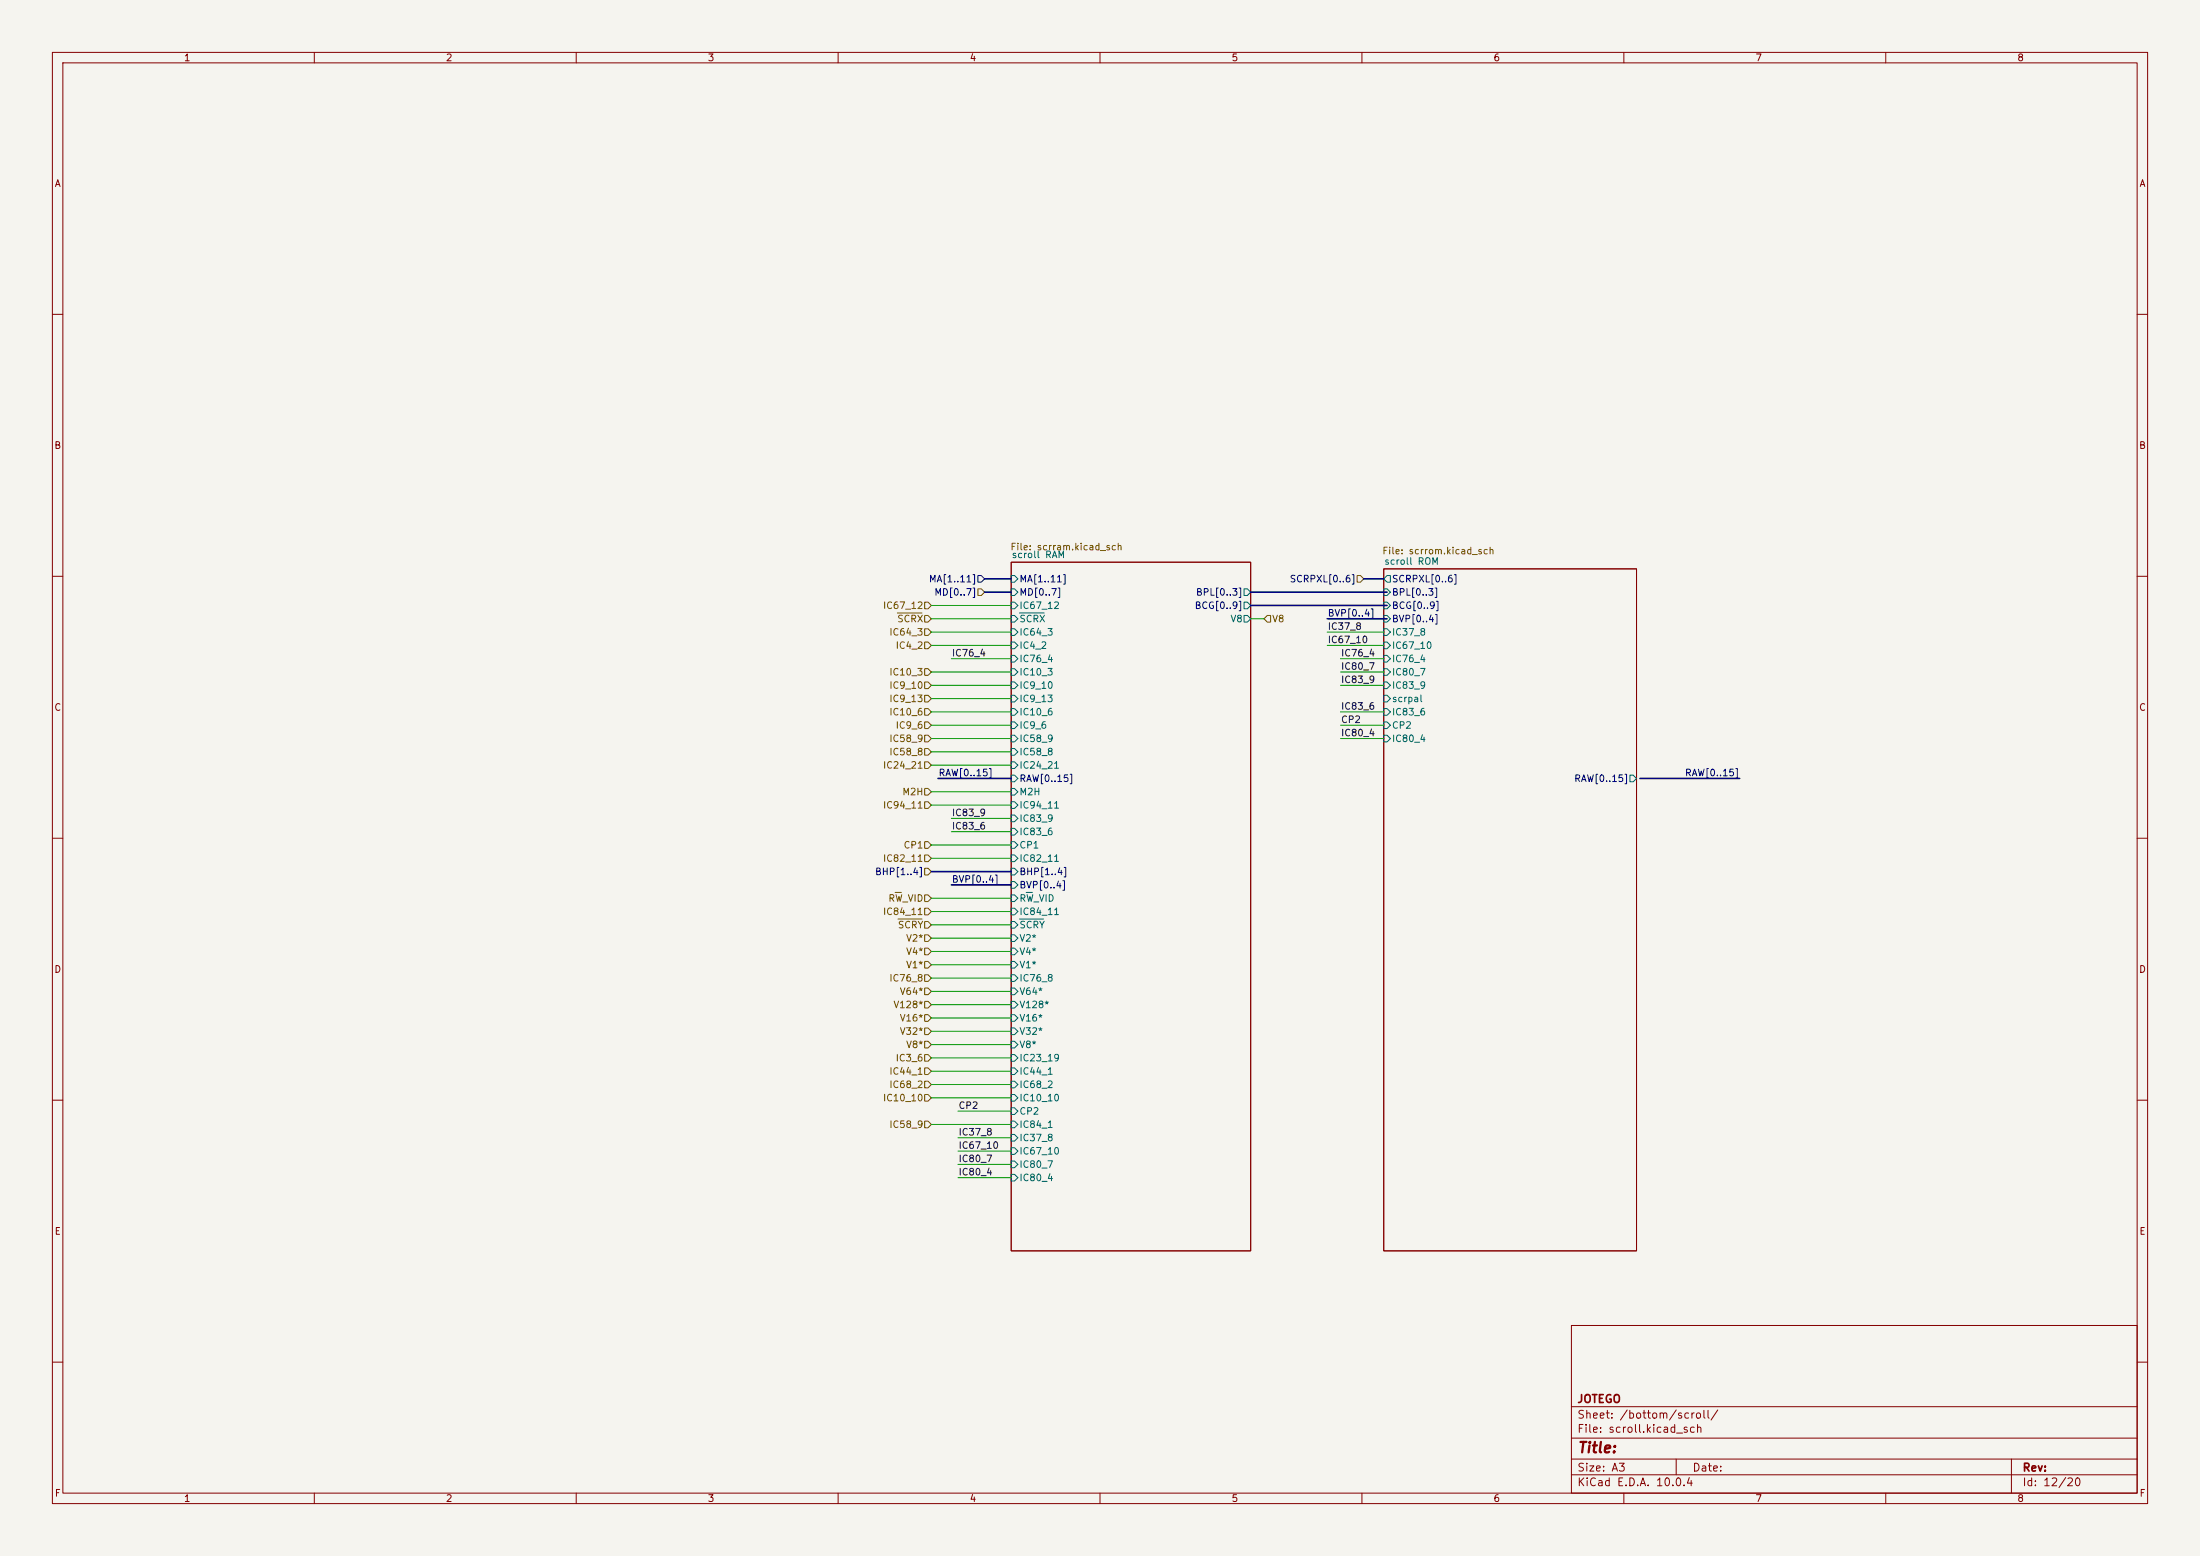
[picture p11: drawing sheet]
<svg xmlns="http://www.w3.org/2000/svg" width="420mm" height="297mm" viewBox="0 0 420 297" stroke-linecap="round" stroke-linejoin="round" font-family="sans-serif">
<path d="M0 0h420v297h-420z" fill="#f5f4ef" stroke="#f5f4ef" stroke-width=".19"/>
<g fill="none" stroke="#840000" stroke-width=".19">
<path d="M10 10h400v277h-400zM12 12h396v273h-396zM60 10v2M110 10v2M160 10v2M210 10v2M260 10v2M310 10v2M360 10v2M10 60h2M408 60h2M10 110h2"/>
<path d="M193 107.3h45.8v131.5h-45.8zM264.2 108.6h48.2v130.2h-48.2zM408 110h2M10 160h2M408 160h2M10 210h2M408 210h2M300 253h108v32h-108zM10 260h2M300 278.5h108M300 274.5h108M300 268.5h108"/>
<path d="M320 278.5v3M384 278.5v6.5M408 260h2M60 285v2M110 285v2M160 285v2M210 285v2M260 285v2M300 281.5h108M310 285v2M360 285v2"/>
</g>
<g fill="none" stroke="#006464" stroke-width=".19">
<path d="M193 109.9h.7l.6 .6-.6 .6h-.7zM193 112.4h.7l.6 .6-.6 .7h-.7zM193 114.9h.7l.6 .7-.6 .6h-.7zM193 117.5h.7l.6 .6-.6 .6h-.7zM194.6 117h4.7M237.5 112.4h.6l.7 .6-.7 .7h-.6zM237.5 114.9h.6l.7 .7-.7 .6h-.6zM237.5 117.5h.6l.7 .6-.7 .6h-.6zM264.2 117.5h.6l.6 .6-.6 .6h-.6zM264.2 114.9h.6l.6 .7-.6 .6h-.6zM264.2 112.4h.6l.6 .6-.6 .7h-.6zM264.8 109.9h.6v1.2h-.6l-.6-.6z"/>
<path d="M193 120h.7l.6 .7-.6 .6h-.7zM193 122.6h.7l.6 .6-.6 .6h-.7zM193 125.1h.7l.6 .6-.6 .7h-.7zM193 127.6h.7l.6 .7-.6 .6h-.7zM193 130.2h.7l.6 .6-.6 .6h-.7zM193 132.7h.7l.6 .7-.6 .6h-.7zM193 135.3h.7l.6 .6-.6 .6h-.7zM193 137.8h.7l.6 .6-.6 .7h-.7zM264.2 125.1h.6l.6 .6-.6 .7h-.6zM264.2 130.2h.6l.6 .6-.6 .6h-.6zM264.2 135.3h.6l.6 .6-.6 .6h-.6zM264.2 120h.6l.6 .7-.6 .6h-.6z"/>
<path d="M264.2 122.6h.6l.6 .6-.6 .6h-.6zM264.2 127.6h.6l.6 .7-.6 .6h-.6zM264.2 132.7h.6l.6 .7-.6 .6h-.6zM264.2 137.8h.6l.6 .6-.6 .7h-.6zM193 148h.7l.6 .6-.6 .6h-.7zM193 140.3h.7l.6 .7-.6 .6h-.7zM193 142.9h.7l.6 .6-.6 .6h-.7zM193 145.4h.7l.6 .7-.6 .6h-.7zM193 150.5h.7l.6 .6-.6 .7h-.7zM193 153h.7l.6 .7-.6 .6h-.7zM193 155.6h.7l.6 .6-.6 .6h-.7zM193 158.1h.7l.6 .7-.6 .6h-.7z"/>
<path d="M264.2 140.3h.6l.6 .7-.6 .6h-.6zM311.1 148h.7l.6 .6-.6 .6h-.7zM193 160.7h.7l.6 .6-.6 .6h-.7zM193 163.2h.7l.6 .6-.6 .7h-.7zM193 165.7h.7l.6 .7-.6 .6h-.7zM193 168.3h.7l.6 .6-.6 .6h-.7zM193 170.8h.7l.6 .7-.6 .6h-.7zM193 173.4h.7l.6 .6-.6 .6h-.7zM193 175.9h.7l.6 .6-.6 .7h-.7zM193 178.4h.7l.6 .7-.6 .6h-.7zM194.6 175.4h4.6M195.9 170.3h1.2"/>
<path d="M193 181h.7l.6 .6-.6 .6h-.7zM193 183.5h.7l.6 .7-.6 .6h-.7zM193 186.1h.7l.6 .6-.6 .6h-.7zM193 188.6h.7l.6 .6-.6 .7h-.7zM193 191.1h.7l.6 .7-.6 .6h-.7zM193 193.7h.7l.6 .6-.6 .6h-.7zM193 196.2h.7l.6 .7-.6 .6h-.7zM193 198.8h.7l.6 .6-.6 .6h-.7zM193 201.3h.7l.6 .6-.6 .7h-.7zM193 203.8h.7l.6 .7-.6 .6h-.7zM193 206.4h.7l.6 .6-.6 .6h-.7zM193 208.9h.7l.6 .7-.6 .6h-.7z"/>
<path d="M193 211.5h.7l.6 .6-.6 .6h-.7zM193 214h.7l.6 .6-.6 .7h-.7zM193 216.5h.7l.6 .7-.6 .6h-.7zM193 219.1h.7l.6 .6-.6 .6h-.7zM193 221.6h.7l.6 .6-.6 .7h-.7zM193 224.2h.7l.6 .6-.6 .6h-.7z"/>
</g>
<g fill="none" stroke="#725600" stroke-width=".19">
<path d="M171.3 117h4.7M176.5 114.9h.7l.6 .7-.6 .6h-.7zM176.5 117.5h.7l.6 .6-.6 .6h-.7zM186.7 112.4h.6l.7 .6-.7 .7h-.6zM241.9 117.5h.7v1.2h-.7l-.6-.6zM259.1 109.9h.6l.6 .6-.6 .6h-.6zM176.5 130.2h.7l.6 .6-.6 .6h-.7zM176.5 127.6h.7l.6 .7-.6 .6h-.7zM176.5 122.6h.7l.6 .6-.6 .6h-.7zM176.5 135.3h.7l.6 .6-.6 .6h-.7zM176.5 137.8h.7l.6 .6-.6 .7h-.7zM176.5 132.7h.7l.6 .7-.6 .6h-.7z"/>
<path d="M176.5 120h.7l.6 .7-.6 .6h-.7zM176.5 150.5h.7l.6 .6-.6 .7h-.7zM176.5 153h.7l.6 .7-.6 .6h-.7zM176.5 142.9h.7l.6 .6-.6 .6h-.7zM176.5 145.4h.7l.6 .7-.6 .6h-.7zM176.5 140.3h.7l.6 .7-.6 .6h-.7zM170.9 170.3h1.2M171.4 175.4h4.6M176.5 163.2h.7l.6 .6-.6 .7h-.7zM176.5 160.7h.7l.6 .6-.6 .6h-.7zM176.5 178.4h.7l.6 .7-.6 .6h-.7zM176.5 175.9h.7l.6 .6-.6 .7h-.7z"/>
<path d="M176.5 165.7h.7l.6 .7-.6 .6h-.7zM176.5 170.8h.7l.6 .7-.6 .6h-.7zM176.5 173.4h.7l.6 .6-.6 .6h-.7zM176.5 193.7h.7l.6 .6-.6 .6h-.7zM176.5 198.8h.7l.6 .6-.6 .6h-.7zM176.5 186.1h.7l.6 .6-.6 .6h-.7zM176.5 183.5h.7l.6 .7-.6 .6h-.7zM176.5 181h.7l.6 .6-.6 .6h-.7zM176.5 191.1h.7l.6 .7-.6 .6h-.7zM176.5 188.6h.7l.6 .6-.6 .7h-.7zM176.5 196.2h.7l.6 .7-.6 .6h-.7zM176.5 201.3h.7l.6 .6-.6 .7h-.7z"/>
<path d="M176.5 214h.7l.6 .6-.6 .7h-.7zM176.5 203.8h.7l.6 .7-.6 .6h-.7zM176.5 206.4h.7l.6 .6-.6 .6h-.7zM176.5 208.9h.7l.6 .7-.6 .6h-.7z"/>
</g>
<path d="M186.7 109.9h.6l.7 .6-.7 .6h-.6z" fill="none" stroke="#000084" stroke-width=".19"/>
<path d="M188 113h5M188 110.5h5M238.8 113h26M238.8 115.6h26M253.4 118.1h11.4M260.3 110.5h3.9M179.1 148.6h13.9M313.1 148.6h19M177.8 166.4h15.2M181.6 168.9h11.4" fill="none" stroke="#000084" stroke-width=".3"/>
<g fill="none" stroke="#009600" stroke-width=".19">
<path d="M177.8 118.1h15.2M177.8 115.6h15.2M238.8 118.1h2.5M177.8 135.9h15.2M177.8 138.4h15.2M177.8 123.2h15.2M177.8 120.7h15.2M177.8 128.3h15.2M177.8 130.8h15.2M177.8 133.4h15.2M181.6 125.7h11.4M253.4 123.2h10.8"/>
<path d="M253.4 120.7h10.8M255.9 135.9h8.3M255.9 138.4h8.3M255.9 125.7h8.3M255.9 128.3h8.3M255.9 130.8h8.3M177.8 141h15.2M177.8 143.5h15.2M177.8 151.1h15.2M177.8 146.1h15.2M177.8 153.7h15.2M181.6 156.2h11.4"/>
<path d="M181.6 158.8h11.4M255.9 141h8.3M177.8 163.8h15.2M177.8 161.3h15.2M177.8 179.1h15.2M177.8 176.5h15.2M177.8 174h15.2M177.8 171.5h15.2M177.8 184.2h15.2M177.8 181.6h15.2M177.8 186.7h15.2M177.8 199.4h15.2"/>
<path d="M177.8 196.9h15.2M177.8 194.3h15.2M177.8 189.2h15.2M177.8 191.8h15.2M177.8 214.6h15.2M177.8 201.9h15.2M177.8 204.5h15.2M177.8 207h15.2M177.8 209.6h15.2M182.9 217.2h10.1M182.9 212.1h10.1M182.9 219.7h10.1"/>
<path d="M182.9 222.2h10.1M182.9 224.8h10.1"/>
</g>
<text font-size="2" fill="#840000" x="301" y="277.8">Title:</text>
<g font-size="1.5" fill="#840000">
<text x="301" y="268.1">JOTEGO</text>
<text x="301" y="273.8">File: scroll.kicad_sch</text>
<text x="301" y="271.1">Sheet: /bottom/scroll/</text>
<text x="301" y="281.2">Size: A3</text>
<text x="323" y="281.2">Date:</text>
<text x="386" y="281.2">Rev:</text>
<text x="301" y="284">KiCad E.D.A. 10.0.4</text>
<text x="386" y="284">Id: 12/20</text>
</g>
<g font-size="1.3" fill="#840000">
<text x="35" y="12">1</text>
<text x="85" y="12">2</text>
<text x="135" y="12">3</text>
<text x="185" y="12">4</text>
<text x="235" y="12">5</text>
<text x="285" y="12">6</text>
<text x="335" y="12">7</text>
<text x="385" y="12">8</text>
<text x="10.3" y="36">A</text>
<text x="408.3" y="36">A</text>
<text x="10.3" y="86">B</text>
<text x="408.2" y="86">B</text>
<text x="10.3" y="136">C</text>
<text x="408.2" y="136">C</text>
<text x="10.3" y="186">D</text>
<text x="408.2" y="186">D</text>
<text x="10.3" y="236">E</text>
<text x="408.3" y="236">E</text>
<text x="10.3" y="286">F</text>
<text x="35" y="287">1</text>
<text x="85" y="287">2</text>
<text x="135" y="287">3</text>
<text x="185" y="287">4</text>
<text x="235" y="287">5</text>
<text x="285" y="287">6</text>
<text x="335" y="287">7</text>
<text x="385" y="287">8</text>
<text x="408.3" y="286">F</text>
</g>
<g font-size="1.3" fill="#725600">
<text x="192.8" y="105.3">File: scrram.kicad_sch</text>
<text x="263.8" y="106.1">File: scrrom.kicad_sch</text>
<text x="168.5" y="116.5">IC67_12</text>
<text x="171.2" y="119.1">SCRX</text>
<text x="242.8" y="119.1">V8</text>
<text x="169.7" y="121.6">IC64_3</text>
<text x="170.9" y="124.2">IC4_2</text>
<text x="169.7" y="131.8">IC9_10</text>
<text x="169.7" y="129.2">IC10_3</text>
<text x="169.7" y="136.9">IC10_6</text>
<text x="169.7" y="134.3">IC9_13</text>
<text x="169.7" y="141.9">IC58_9</text>
<text x="170.9" y="139.4">IC9_6</text>
<text x="168.5" y="147">IC24_21</text>
<text x="169.7" y="144.5">IC58_8</text>
<text x="168.5" y="154.6">IC94_11</text>
<text x="172.1" y="152.1">M2H</text>
<text x="168.5" y="164.8">IC82_11</text>
<text x="172.4" y="162.3">CP1</text>
<text x="169.5" y="172.4">RW_VID</text>
<text x="168.5" y="175">IC84_11</text>
<text x="171.3" y="177.5">SCRY</text>
<text x="172.9" y="180">V2*</text>
<text x="172.9" y="185.1">V1*</text>
<text x="172.9" y="182.6">V4*</text>
<text x="169.7" y="187.7">IC76_8</text>
<text x="171.7" y="190.2">V64*</text>
<text x="170.5" y="192.7">V128*</text>
<text x="171.7" y="195.3">V16*</text>
<text x="171.7" y="197.8">V32*</text>
<text x="170.9" y="202.9">IC3_6</text>
<text x="172.9" y="200.4">V8*</text>
<text x="169.7" y="205.4">IC44_1</text>
<text x="169.7" y="208">IC68_2</text>
<text x="168.5" y="210.5">IC10_10</text>
<text x="169.7" y="215.6">IC58_9</text>
</g>
<g font-size="1.3" fill="#006464">
<text x="193" y="106.8">scroll RAM</text>
<text x="264.2" y="108.1">scroll ROM</text>
<text x="194.5" y="116.5">IC67_12</text>
<text x="194.5" y="119.1">SCRX</text>
<text x="234.8" y="119.1">V8</text>
<text x="194.5" y="121.6">IC64_3</text>
<text x="194.5" y="124.2">IC4_2</text>
<text x="265.6" y="121.6">IC37_8</text>
<text x="265.6" y="124.2">IC67_10</text>
<text x="194.5" y="126.7">IC76_4</text>
<text x="194.5" y="129.2">IC10_3</text>
<text x="194.5" y="131.8">IC9_10</text>
<text x="265.6" y="126.7">IC76_4</text>
<text x="265.6" y="131.8">IC83_9</text>
<text x="265.6" y="129.2">IC80_7</text>
<text x="194.5" y="134.3">IC9_13</text>
<text x="194.5" y="136.9">IC10_6</text>
<text x="265.6" y="136.9">IC83_6</text>
<text x="265.6" y="134.3">scrpal</text>
<text x="194.5" y="139.4">IC9_6</text>
<text x="194.5" y="141.9">IC58_9</text>
<text x="265.6" y="139.4">CP2</text>
<text x="265.6" y="141.9">IC80_4</text>
<text x="194.5" y="144.5">IC58_8</text>
<text x="194.5" y="147">IC24_21</text>
<text x="194.5" y="152.1">M2H</text>
<text x="194.5" y="154.6">IC94_11</text>
<text x="194.5" y="157.2">IC83_9</text>
<text x="194.5" y="159.7">IC83_6</text>
<text x="194.5" y="162.3">CP1</text>
<text x="194.5" y="164.8">IC82_11</text>
<text x="194.5" y="172.4">RW_VID</text>
<text x="194.5" y="175">IC84_11</text>
<text x="194.5" y="177.5">SCRY</text>
<text x="194.5" y="180">V2*</text>
<text x="194.5" y="182.6">V4*</text>
<text x="194.5" y="185.1">V1*</text>
<text x="194.5" y="187.7">IC76_8</text>
<text x="194.5" y="190.2">V64*</text>
<text x="194.5" y="192.7">V128*</text>
<text x="194.5" y="195.3">V16*</text>
<text x="194.5" y="197.8">V32*</text>
<text x="194.5" y="200.4">V8*</text>
<text x="194.5" y="202.9">IC23_19</text>
<text x="194.5" y="205.4">IC44_1</text>
<text x="194.5" y="208">IC68_2</text>
<text x="194.5" y="210.5">IC10_10</text>
<text x="194.5" y="213.1">CP2</text>
<text x="194.5" y="215.6">IC84_1</text>
<text x="194.5" y="218.1">IC37_8</text>
<text x="194.5" y="220.7">IC67_10</text>
<text x="194.5" y="223.2">IC80_7</text>
<text x="194.5" y="225.8">IC80_4</text>
</g>
<g font-size="1.3" fill="#000084">
<text x="177.2" y="111.5">MA[1..11]</text>
<text x="194.5" y="111.5">MA[1..11]</text>
<text x="246.1" y="111.5">SCRPXL[0..6]</text>
<text x="265.6" y="111.5">SCRPXL[0..6]</text>
<text x="178.3" y="114">MD[0..7]</text>
<text x="194.5" y="114">MD[0..7]</text>
<text x="228" y="116.5">BCG[0..9]</text>
<text x="228.2" y="114">BPL[0..3]</text>
<text x="253.4" y="118">BVP[0..4]</text>
<text x="265.6" y="119.1">BVP[0..4]</text>
<text x="265.6" y="116.5">BCG[0..9]</text>
<text x="265.6" y="114">BPL[0..3]</text>
<text x="179.1" y="148.5">RAW[0..15]</text>
<text x="194.5" y="149.6">RAW[0..15]</text>
<text x="300.4" y="149.6">RAW[0..15]</text>
<text x="321.6" y="148.5">RAW[0..15]</text>
<text x="166.9" y="167.3">BHP[1..4]</text>
<text x="194.5" y="167.3">BHP[1..4]</text>
<text x="181.6" y="168.8">BVP[0..4]</text>
<text x="194.5" y="169.9">BVP[0..4]</text>
</g>
<g font-size="1.3" fill="#0f0f0f">
<text x="181.6" y="125.6">IC76_4</text>
<text x="253.4" y="120.5">IC37_8</text>
<text x="253.4" y="123.1">IC67_10</text>
<text x="255.9" y="125.6">IC76_4</text>
<text x="255.9" y="130.7">IC83_9</text>
<text x="255.9" y="128.1">IC80_7</text>
<text x="255.9" y="135.8">IC83_6</text>
<text x="255.9" y="138.3">CP2</text>
<text x="255.9" y="140.8">IC80_4</text>
<text x="181.6" y="156.1">IC83_9</text>
<text x="181.6" y="158.6">IC83_6</text>
<text x="182.9" y="212">CP2</text>
<text x="182.9" y="217">IC37_8</text>
<text x="182.9" y="219.6">IC67_10</text>
<text x="182.9" y="224.7">IC80_4</text>
<text x="182.9" y="222.1">IC80_7</text>
</g>
</svg>
